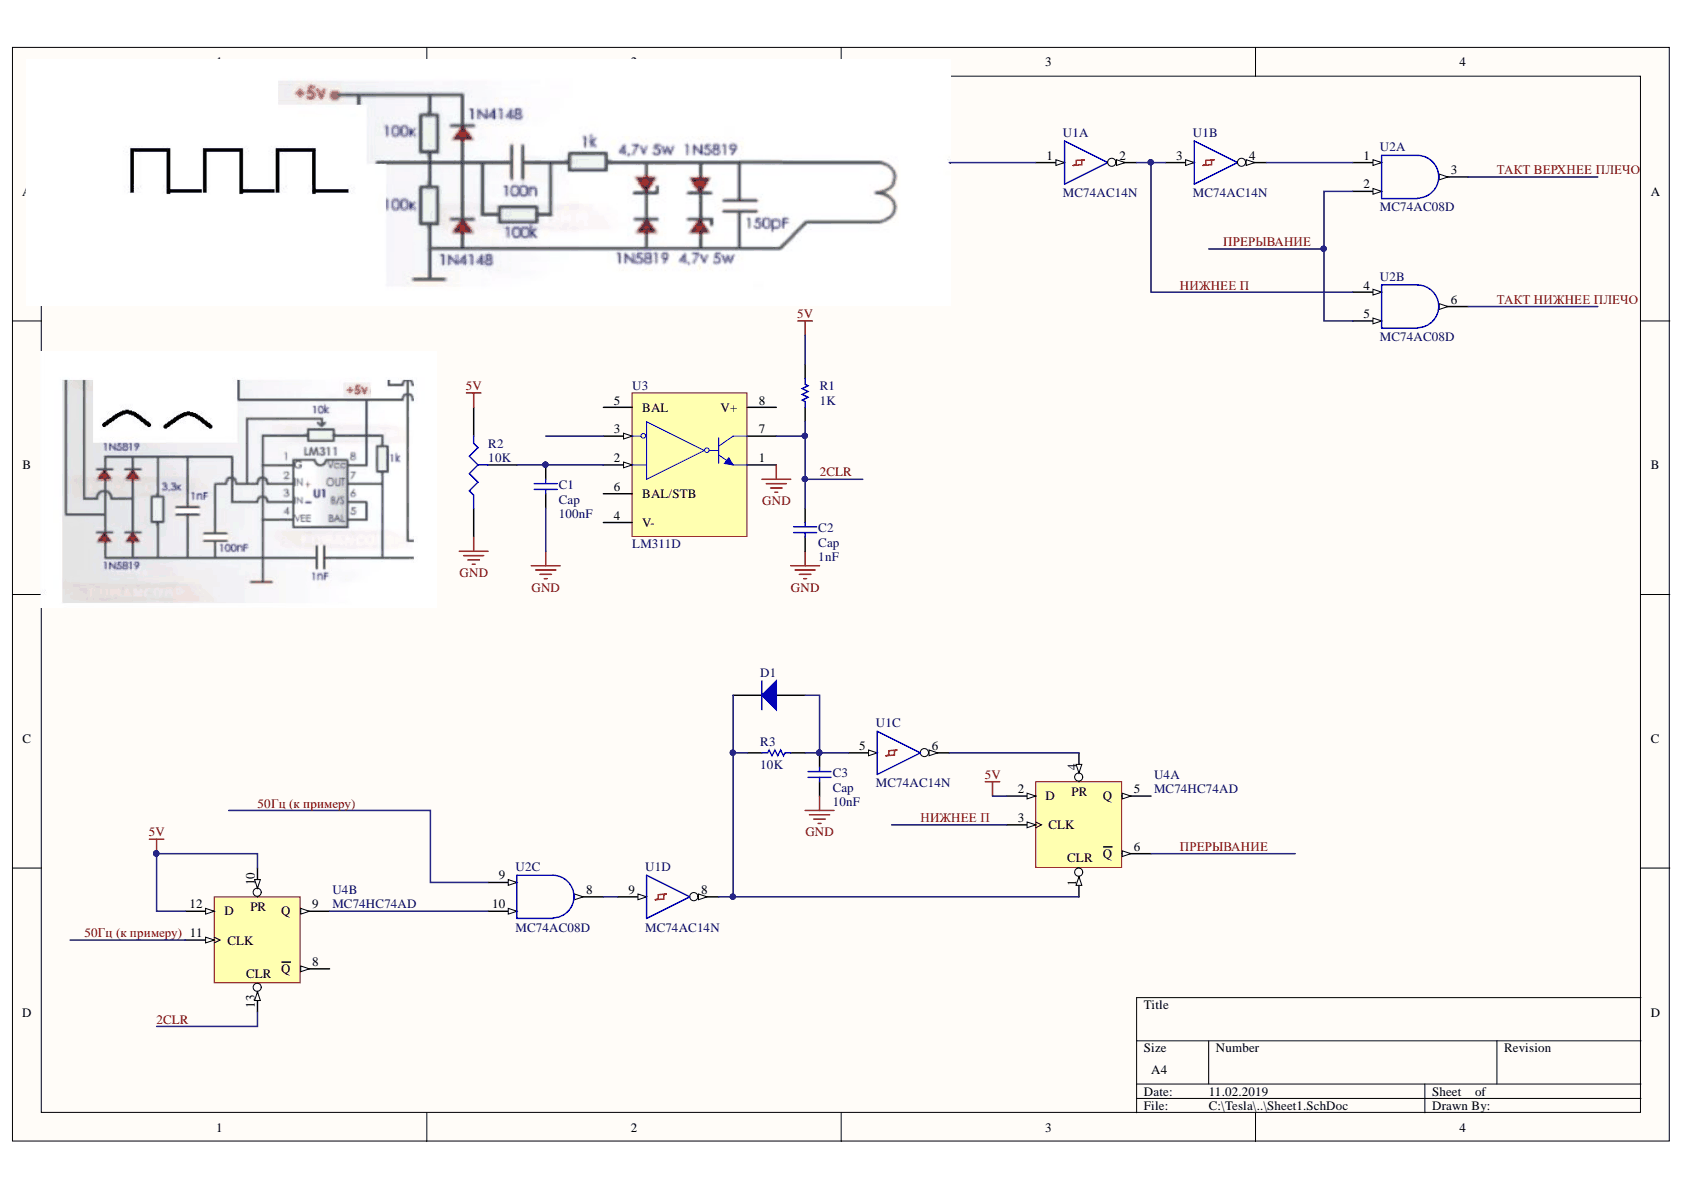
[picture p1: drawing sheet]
# Altium schematic sheet Sheet1.SchDoc
size A4

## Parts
C1  Cap  value 100nF  [RAD-0.3]
C2  Cap  value 1nF  [RAD-0.3]
C3  Cap  value 10nF  [RAD-0.3]
D1  Diode BAT18  [SOT-23_N]  (value not drawn)
R1  value 1K  [AXIAL-0.3]  (hidden comment: Res1)
R2  value 10K  [VR3]  (hidden comment: Res Tap)
R3  value 10K  [AXIAL-0.3]  (hidden comment: Res1)
U1  MC74AC14N  [646-06]  (parts A,B,C,D of 6)
U2  MC74AC08D  [751A-03_N]  (parts A,B,C of 4)
U3  LM311D  [D008_N]
U4  MC74HC74AD  [751A-03_N]  (parts A,B of 2)

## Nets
5V: R1.2 R2.1(A) U4.2(D) U4.10(PR) U4.12(D)
GND: C1.1 C2.1 C3.1 R2.2(B) U1.7(GND) U2.7(GND) U3.1(EM_OUT) U4.7(GND)
VDD: U1.14(VDD) U2.14(VDD) U4.14(VDD)
2CLR: C2.2 R1.1 U3.7(COL_OUT) U4.13(CLR)
50Гц (к примеру): U2.9(A) U4.11(CLK)
НИЖНЕЕ П: U1.2(~{OUT}) U1.3(IN) U2.4(A) U4.3(CLK)
ПРЕРЫВАНИЕ: U2.2(B) U2.5(B) U4.6(~{Q})
ТАКТ ВЕРХНЕЕ ПЛЕЧО: U2.3(Y)
ТАКТ НИЖНЕЕ ПЛЕЧО: U2.6(Y)
NetC1_2: C1.2 R2.3(TAP) U3.2(IN+)
NetC3_2: C3.2 D1.1(A) R3.1 U1.5(IN)
NetD1_3: D1.3(K) R3.2 U1.8(~{OUT}) U4.1(CLR)
NetU1_4: U1.4(~{OUT}) U2.1(A)
NetU1_6: U1.6(~{OUT}) U4.4(PR)
NetU1_9: U1.9(IN) U2.8(Y)
NetU2_10: U2.10(B) U4.9(Q)

Not connected (* = marked no-connect by the designer): U1 1(IN); U3 3(IN-) 4(V-) 5(BAL) 6(BAL/STB) 8(V+); U4 5(Q) 8(~{Q})
